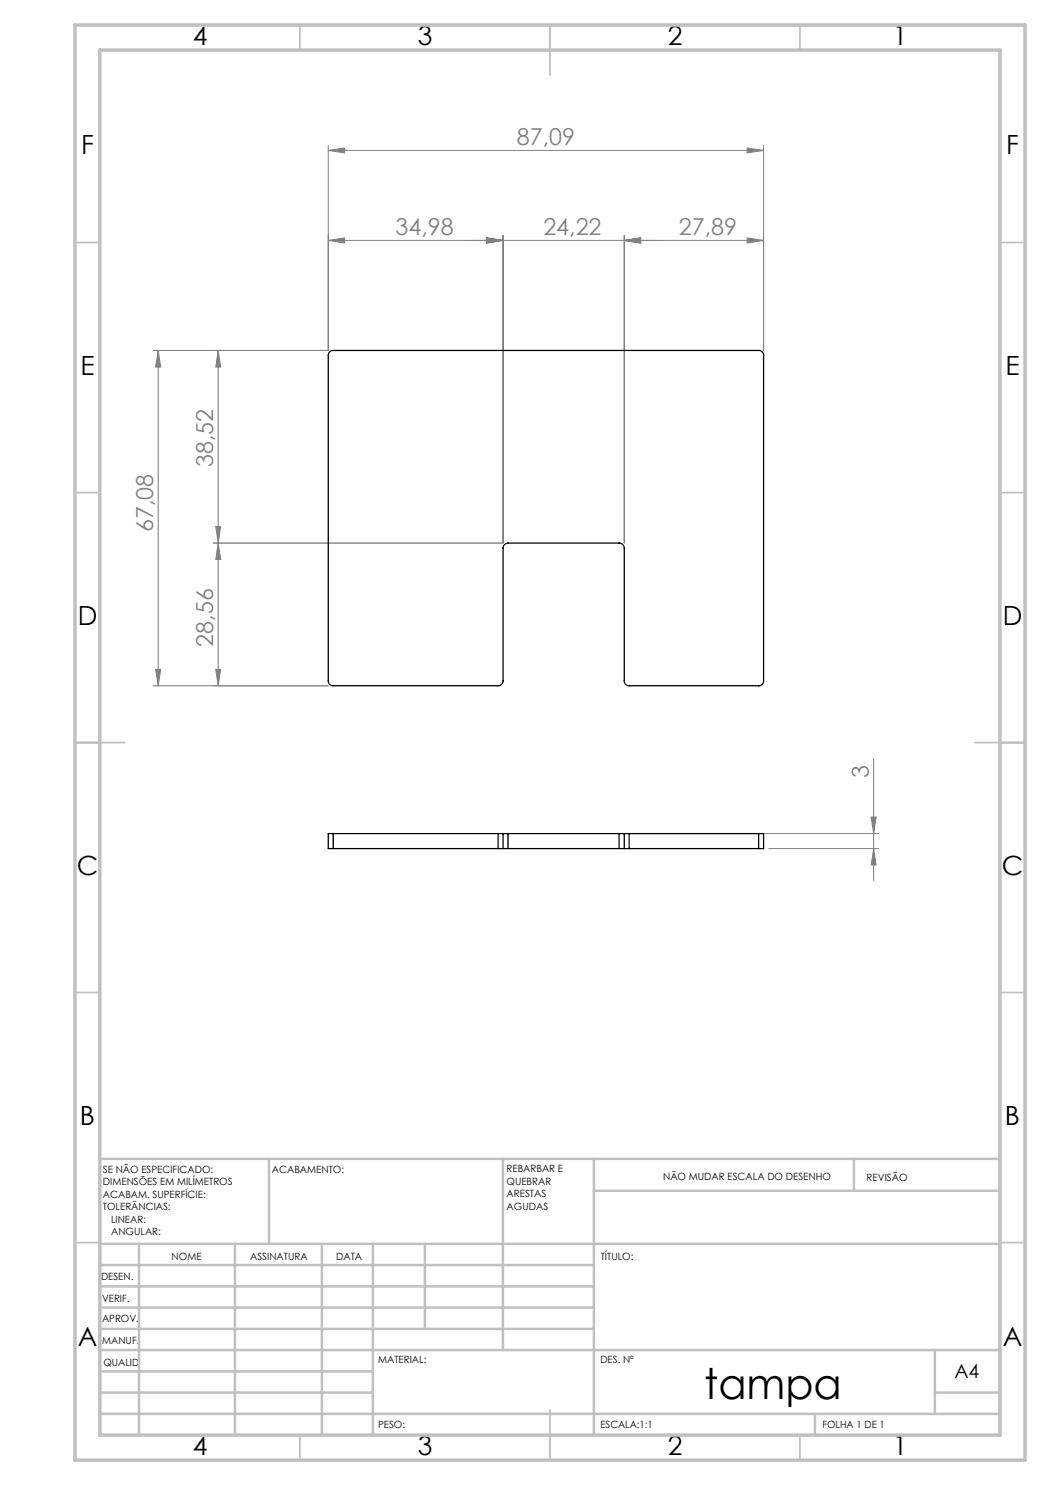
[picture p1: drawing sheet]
<svg xmlns="http://www.w3.org/2000/svg" width="210mm" height="297mm" viewBox="0 0 210 297" stroke-linecap="round" stroke-linejoin="round" font-family="sans-serif">
<g fill="none" stroke="#808080" stroke-width=".2">
<path d="M65.7 30.1l3.2-.5v1zM65.7 29.1v41h-35.1M65.7 30.1h87M149.4 29.6l3.3 .5-3.3 .5zM152.7 29.1v41M65.7 48.1l3.2-.5v1zM65.7 48.1h87M97.3 47.6l3.3 .5-3.3 .5zM100.6 47.1v61.5h-57.9M124.8 48.1l3.3-.5v1zM124.8 47.1v61.5M149.4 47.6l3.3 .5-3.3 .5z"/>
<path d="M31.6 70.1l.5 3.3h-1zM31.6 70.1v67.1M43.6 70.1l.5 3.3h-1zM43.6 70.1v67.1M43.1 105.3h1l-.5 3.3zM43.6 108.6l.5 3.3h-1zM30.6 137.2h35.1M31.1 133.9h1l-.5 3.3zM43.1 133.9h1l-.5 3.3zM174.7 151.8v24.3M124.8 166.7h50.9M153.7 169.7h22"/>
<path d="M174.2 163.4h1l-.5 3.3zM174.7 169.7l.5 3.3h-1z"/>
</g>
<g fill="none" stroke="#c0c0c0" stroke-width=".35">
<path d="M60 5v5M110 5v10M160 5v5M15 48.5h5M200 48.5h5M15 98.5h5M200 98.5h5M15 148.5h10M195 148.5h10M15 198.5h5M200 198.5h5M15 248.5h5"/>
<path d="M200 248.5h5M60 287v5M110 282v10M160 287v5"/>
</g>
<g fill="none" stroke="#c0c0c0" stroke-width=".5">
<path d="M53.8 231.8v17M100.6 231.8v38.2M118.8 231.8v55.2M118.8 238.2h81.2M170.8 231.8v6.4M200 231.8h-180v55.2M20 248.8h180M20 257.3h98.8M20 253h98.8M27.8 248.8v38.2M47 248.8v38.2M64.4 248.8v38.2"/>
<path d="M74.6 248.8v38.2M85 248.8v17M20 265.8h98.8M20 261.5h98.8M20 278.5h54.6M20 274.3h54.6M20 270h180M187 278.5h13M187 270v12.8M20 282.8h180M163 282.8v4.2"/>
</g>
<path d="M15 5h190v287h-190zM20 10h180v277h-180z" fill="none" stroke="#c0c0c0" stroke-width=".7"/>
<g fill="#808080">
<path d="M65.7 30.1l3.2-.5v1zM149.4 29.6l3.3 .5-3.3 .5zM65.7 48.1l3.2-.5v1zM97.3 47.6l3.3 .5-3.3 .5zM97.3 47.6l3.3 .5-3.3 .5zM124.8 48.1l3.3-.5v1zM124.8 48.1l3.3-.5v1zM149.4 47.6l3.3 .5-3.3 .5z"/>
<path d="M174.7 169.7l.5 3.3h-1zM174.2 163.4h1l-.5 3.3zM43.1 133.9h1l-.5 3.3zM43.6 108.6l.5 3.3h-1z"/>
<path d="M43.6 70.1l.5 3.3h-1zM43.1 105.3h1l-.5 3.3zM31.6 70.1l.5 3.3h-1zM31.1 133.9h1l-.5 3.3z"/>
</g>
<g fill="none" stroke="#000" stroke-width=".25">
<path d="M65.9 70.4l.5-.3h85.3a.96 .96 0 0 1 1 1v65.1a.96 .96 0 0 1-1 1h-25.9a.96 .96 0 0 1-1-1v-26.6a1.02 1.02 0 0 0-1-1h-22.2a.96 .96 0 0 0-1 1v26.6a.96 .96 0 0 1-1 1h-33a.96 .96 0 0 1-.9-1v-65.3zM66.6 166.7h-.9v3h.9M66.6 169.7h33M66.6 166.7h33M66.6 166.7v3M99.6 169.7h1M99.6 166.7h1M99.6 166.7v3M100.6 169.7h1M100.6 166.7h1M100.6 166.7v3M101.6 169.7h22.2"/>
<path d="M101.6 166.7h22.2M101.6 166.7v3M123.8 169.7h1M123.8 166.7h1M123.8 166.7v3M124.8 169.7h1M124.8 166.7h1M124.8 166.7v3M125.8 169.7h25.9M125.8 166.7v3M125.8 166.7h25.9M151.7 166.7h1v3h-1"/>
<path d="M151.7 166.7v3"/>
</g>
<text font-size="8.5" x="140.9" y="279.7">tampa</text>
<g font-size="5.3">
<text x="38.5" y="9">4</text>
<text x="83.5" y="9">3</text>
<text x="133.6" y="9">2</text>
<text x="178.6" y="9">1</text>
<text x="16.2" y="30.8">F</text>
<text x="201.2" y="30.8">F</text>
<text x="16.1" y="75">E</text>
<text x="201.1" y="75">E</text>
<text x="15.5" y="125">D</text>
<text x="200.5" y="125">D</text>
<text x="15.4" y="175">C</text>
<text x="200.4" y="175">C</text>
<text x="16" y="225">B</text>
<text x="201" y="225">B</text>
<text x="15.5" y="269.3">A</text>
<text x="200.5" y="269.3">A</text>
<text x="38.5" y="291">4</text>
<text x="83.5" y="291">3</text>
<text x="133.6" y="291">2</text>
<text x="178.6" y="291">1</text>
</g>
<g font-size="4.7" fill="#808080">
<text x="103.4" y="29.1">87,09</text>
<text x="79.1" y="47.1">34,98</text>
<text x="108.7" y="47.1">24,22</text>
<text x="135.8" y="47.1">27,89</text>
<text x="42.6" y="93.4" transform="rotate(-90 42.6 93.4)">38,52</text>
<text x="30.6" y="106.4" transform="rotate(-90 30.6 106.4)">67,08</text>
<text x="42.6" y="129.3" transform="rotate(-90 42.6 129.3)">28,56</text>
<text x="173.7" y="155.7" transform="rotate(-90 173.7 155.7)">3</text>
</g>
<text font-size="3.9" x="190.9" y="275.5">A4</text>
<g font-size="2">
<text x="20.6" y="234.6">SE NÃO ESPECIFICADO:</text>
<text x="20.6" y="237.1">DIMENSÕES EM MILÍMETROS</text>
<text x="20.6" y="239.6">ACABAM. SUPERFÍCIE:</text>
<text x="54.4" y="234.6">ACABAMENTO:</text>
<text x="101.3" y="234.5">REBARBAR E</text>
<text x="101.3" y="237">QUEBRAR</text>
<text x="101.3" y="239.5">ARESTAS</text>
<text x="132.6" y="236">NÃO MUDAR ESCALA DO DESENHO</text>
<text x="173.3" y="236.2">REVISÃO</text>
<text x="20.6" y="242.1">TOLERÂNCIAS:</text>
<text x="22.2" y="244.6">LINEAR:</text>
<text x="101.3" y="242">AGUDAS</text>
<text x="22.2" y="247.1">ANGULAR:</text>
<text x="34.3" y="252">NOME</text>
<text x="50" y="251.9">ASSINATURA</text>
<text x="67.2" y="251.9">DATA</text>
<text x="120.2" y="251.9">TÍTULO:</text>
<text x="20.2" y="256.1">DESEN.</text>
<text x="20.4" y="260.3">VERIF.</text>
<text x="20.4" y="264.4">APROV.</text>
<text x="20.5" y="268.8">MANUF.</text>
<text x="20.7" y="273.1">QUALID</text>
<text x="75.7" y="272.5">MATERIAL:</text>
<text x="120.1" y="272.5">DES. Nº</text>
<text x="75.6" y="285.5">PESO:</text>
<text x="120.1" y="285.6">ESCALA:1:1</text>
<text x="164.5" y="285.6">FOLHA 1 DE 1</text>
</g>
</svg>
